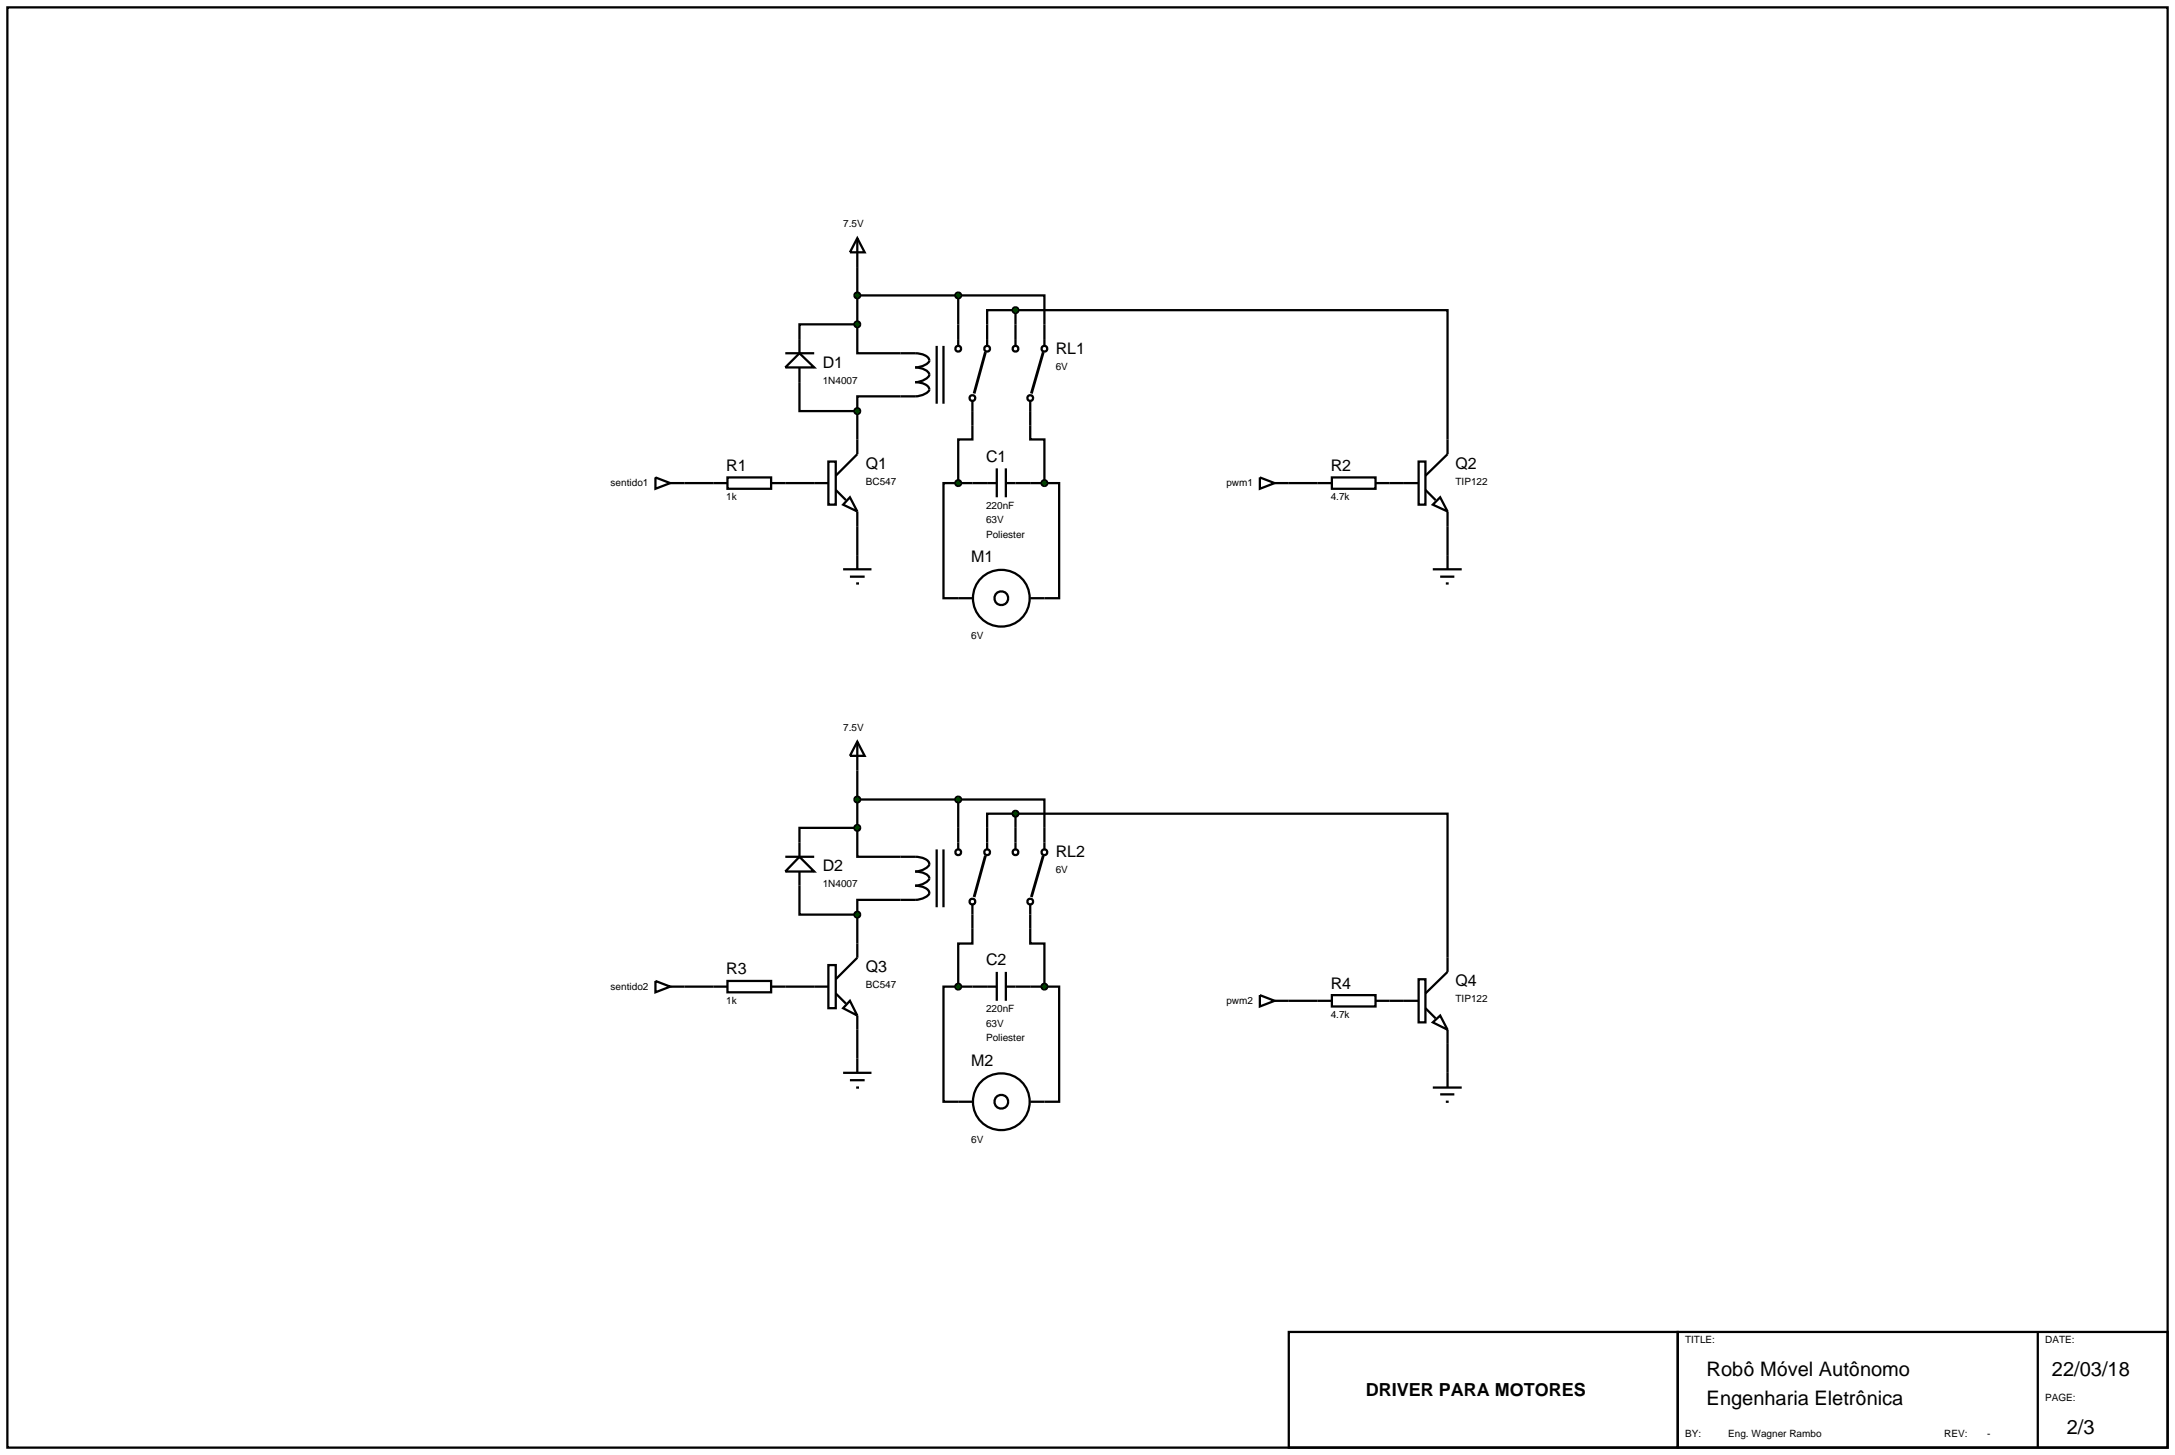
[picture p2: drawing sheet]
<svg xmlns="http://www.w3.org/2000/svg" width="384mm" height="257mm" viewBox="0 0 384 257" stroke-linecap="round" stroke-linejoin="round" font-family="sans-serif">
<g fill="none" stroke="#000" stroke-width=".4">
<path d="M1.3 1.3h381v254h-381zM151.2 57.2v5.1h7.6a8.3 8.3 0 0 1 4.3 .3 .91 .91 0 0 1 .7 1.3 3.3 3.3 0 0 1-2.4 .9 2.4 2.4 0 0 1 2.5 1.3 2.73 2.73 0 0 1-2.5 1.3 3.1 3.1 0 0 1 2.4 .9l.1 .4a2.7 2.7 0 0 1-2.5 1.2h-10.2v2.6M151.2 57.2h-10.2v5.1M151.2 47.1v10.1M151.2 52.1h17.8M169 52.1h15.2v8.9M169 52.1v8.9M179.1 54.7h-5v6.3M179.1 54.7h76.2v22.8M179.1 54.7v6.3M138.5 64.8l2.5-2.5 2.6 2.5zM138.5 62.3h5.1"/>
<path d="M141 64.8v7.7h10.2M151.2 72.5v7.6l-3.8 3.8M165.2 61v10.2M166.4 61v10.2M171.5 70.7v6.8h-2.5v7.7M181.7 70.7v6.8h2.5v7.7M120.7 85.2h7.6M128.3 84.2h7.7v2h-7.7zM136 85.2h10.1M146.1 81.4h1.3v7.6h-1.3zM147.4 86.4l1.8 1.8M149.9 87.7l1.3 2.5-2.5-1.2z"/>
<path d="M151.2 90.2v10.2M169 85.2h-2.6v20.3h2.6M169 85.2h2.5M181.7 85.2h2.5M184.2 85.2h2.6v20.3h-2.6M227.3 85.2h5.1M245.1 85.2h2.5M255.3 92.8v5.1M148.7 100.4h5M149.9 101.7h2.6M151 102.9h.5M151.2 135.9v10.1"/>
<path d="M141 156.2v5.1h10.2M151.2 146h-10.2v2.6M151.2 146v5.1h7.6M151.2 141h17.8M158.8 158.7h-7.6v2.6M169 141h15.2v5M169 141v5M179.1 143.5h-5v2.5M179.1 143.5h76.2v25.4M179.1 143.5v2.5M120.7 174h5.1M138.5 174h5.1"/>
<path d="M151.2 161.3v5.1M169 174h-2.6v20.3h2.6M169 174h2.5M171.5 163.8v2.6h-2.5v7.6M181.7 163.8v2.6h2.5v7.6M181.7 174h2.5M184.2 174h2.6v20.3h-2.6M227.3 176.5h5.1M245.1 176.5h2.5M151.2 181.6v5.1M255.3 184.1v5.1M227.3 234.9h68.6v20.4h-68.6z"/>
<path d="M295.9 234.9h86.4v20.4h-86.4zM359.4 234.9v20.4"/>
<circle cx="169" cy="61.5" r=".51"/>
<circle cx="171.5" cy="70.2" r=".51"/>
<circle cx="174.1" cy="61.5" r=".51"/>
<circle cx="179.1" cy="61.5" r=".51"/>
<circle cx="181.7" cy="70.2" r=".51"/>
<circle cx="184.2" cy="61.5" r=".51"/>
</g>
<path d="M173.8 62.1l-2 7.3M184 62.1l-2.1 7.3" fill="none" stroke="#000" stroke-width=".5"/>
<path d="M150.9 72.1l.3-.1-.5 .5zM151.2 72l.3 .1 .2 .4zM151.2 73l.5-.5-.2 .4zM150.7 72.5l.5 .5-.3-.1z" fill="#004000" stroke="#000" stroke-width=".4"/>
<path d="M151.2 72l.5 .5-.5 .5-.5-.5z" fill="#004000"/>
<g fill="none" stroke="#000" stroke-width=".4">
<path d="M169 105.5h2.5M181.7 105.5h2.5"/>
<circle cx="176.6" cy="105.5" r="1.21"/>
<circle cx="176.6" cy="105.5" r="5"/>
</g>
<path d="M168.7 51.7l.3-.1-.5 .5zM169 51.6l.3 .1 .2 .4zM169.5 52.1l-.2 .4-.3 .1zM168.5 52.1l.5 .5-.3-.1z" fill="#004000" stroke="#000" stroke-width=".4"/>
<path d="M168.5 52.1l.5-.5 .5 .5-.5 .5z" fill="#004000"/>
<path d="M255.3 97.9v2.5M252.7 100.4h5.1M254 101.7h2.5M255 102.9h.5" fill="none" stroke="#000" stroke-width=".4"/>
<path d="M150.9 56.8l.3-.1-.5 .5zM151.2 56.7l.3 .1 .2 .4zM151.2 57.7l.5-.5-.2 .4zM150.7 57.2l.5 .5-.3-.1z" fill="#004000" stroke="#000" stroke-width=".4"/>
<path d="M151.2 56.7l.5 .5-.5 .5-.5-.5z" fill="#004000"/>
<path d="M255.3 77.5v2.6l-3.9 3.8M247.6 85.2h2.6M250.2 81.4h1.2v7.6h-1.2zM251.4 86.4l1.8 1.8M252.7 89l1.3-1.3 1.3 2.5zM255.3 90.2v2.6" fill="none" stroke="#000" stroke-width=".4"/>
<path d="M178.8 54.3l.3-.1-.5 .5zM179.1 54.2l.3 .1 .2 .4zM179.6 54.7l-.2 .4-.3 .1zM178.6 54.7l.5 .5-.3-.1z" fill="#004000" stroke="#000" stroke-width=".4"/>
<path d="M178.6 54.7l.5-.5 .5 .5-.5 .5z" fill="#004000"/>
<g fill="none" stroke="#000" stroke-width=".4">
<path d="M232.4 85.2h2.5M234.9 84.2h7.7v2h-7.7zM242.6 85.2h2.5M138.5 151.1h5.1M141 151.1l2.6 2.6h-5.1zM141 148.6v2.5M141 153.7v2.5M158.8 151.1a8.3 8.3 0 0 1 4.3 .3 .91 .91 0 0 1 .7 1.3 3.2 3.2 0 0 1-2.4 1 3.3 3.3 0 0 1 2.4 .9l.1 .3a2.73 2.73 0 0 1-2.5 1.3 3.1 3.1 0 0 1 2.4 .9l.1 .4a2.7 2.7 0 0 1-2.5 1.2h-2.6M165.2 149.8v10.2M166.4 149.8v10.2M169 146v3.8M171.5 159.5v4.3"/>
<path d="M174.1 146v3.8M179.1 146v3.8M181.7 159.5v4.3M184.2 146v3.8M125.8 174h2.5M128.3 173h7.7v2h-7.7zM136 174h2.5M143.6 174h2.5M146.1 170.2h1.3v7.6h-1.3zM147.4 175.2l1.8 1.8M149.9 176.5l1.3 2.6-2.5-1.3zM151.2 166.4v2.5l-3.8 3.8"/>
<path d="M151.2 179.1v2.5M148.7 189.2h5M149.9 190.5h2.6M151 191.8h.5M151.2 186.7v2.5"/>
<circle cx="169" cy="150.3" r=".51"/>
<circle cx="171.5" cy="159" r=".51"/>
<circle cx="174.1" cy="150.3" r=".51"/>
<circle cx="179.1" cy="150.3" r=".51"/>
<circle cx="181.7" cy="159" r=".51"/>
<circle cx="184.2" cy="150.3" r=".51"/>
</g>
<path d="M173.8 150.9l-2 7.3M184 150.9l-2.1 7.3" fill="none" stroke="#000" stroke-width=".5"/>
<path d="M150.9 160.9l.3-.1-.5 .5zM151.2 160.8l.3 .1 .2 .4zM151.7 161.3l-.1 .3-.4 .2zM150.7 161.3l.5 .5-.4-.2z" fill="#004000" stroke="#000" stroke-width=".4"/>
<path d="M150.7 161.3l.5-.5 .5 .5-.5 .5z" fill="#004000"/>
<g fill="none" stroke="#000" stroke-width=".4">
<path d="M169 194.3h2.5M181.7 194.3h2.5"/>
<circle cx="176.6" cy="194.3" r="1.21"/>
<circle cx="176.6" cy="194.3" r="5"/>
</g>
<path d="M168.7 140.6l.3-.1-.5 .5zM169 140.5l.3 .1 .2 .4zM169.5 141l-.2 .4-.3 .1zM168.5 141l.5 .5-.3-.1z" fill="#004000" stroke="#000" stroke-width=".4"/>
<path d="M168.5 141l.5-.5 .5 .5-.5 .5z" fill="#004000"/>
<path d="M252.7 191.8h5.1M254 193h2.5M255 194.3h.5M255.3 189.2v2.6" fill="none" stroke="#000" stroke-width=".4"/>
<path d="M150.8 145.7l.4-.2-.5 .5zM151.2 145.5l.3 .1 .2 .4zM151.7 146l-.2 .4-.3 .1zM150.7 146l.5 .5-.4-.2z" fill="#004000" stroke="#000" stroke-width=".4"/>
<path d="M150.7 146l.5-.5 .5 .5-.5 .5z" fill="#004000"/>
<path d="M247.6 176.5h2.6M250.2 172.7h1.2v7.6h-1.2zM251.4 177.8l1.8 1.8M255.3 168.9v2.5l-3.9 3.8M252.7 180.3l1.3-1.2 1.3 2.5zM255.3 181.6v2.5" fill="none" stroke="#000" stroke-width=".4"/>
<path d="M178.8 143.1l.3-.1-.5 .5zM179.1 143l.4 .2 .1 .3zM179.6 143.5l-.1 .3-.4 .2zM178.6 143.5l.5 .5-.4-.2z" fill="#004000" stroke="#000" stroke-width=".4"/>
<path d="M179.1 143l.5 .5-.5 .5-.5-.5z" fill="#004000"/>
<g fill="none" stroke="#000" stroke-width=".4">
<path d="M115.6 84.2l2.6 1-2.6 1zM118.2 85.2h2.5M222.2 84.2l2.6 1-2.6 1zM224.8 85.2h2.5M151.2 130.8l1.3 2.5h-2.6zM151.2 130.8v5.1M115.6 173l2.6 1-2.6 1zM118.2 174h2.5M222.2 175.5l2.6 1-2.6 1zM224.8 176.5h2.5M232.4 176.5h2.5M234.9 175.5h7.7v2h-7.7z"/>
<path d="M242.6 176.5h2.5"/>
</g>
<path d="M150.9 140.6l.3-.1-.5 .5zM151.2 140.5l.3 .1 .2 .4zM151.2 141.5l.5-.5-.2 .4zM150.7 141l.5 .5-.4-.2z" fill="#004000" stroke="#000" stroke-width=".4"/>
<path d="M151.2 140.5l.5 .5-.5 .5-.5-.5z" fill="#004000"/>
<path d="M151.2 42l1.3 2.5h-2.6zM151.2 42v5.1" fill="none" stroke="#000" stroke-width=".4"/>
<path d="M150.9 51.7l.3-.1-.5 .5zM151.2 51.6l.3 .1 .2 .4zM151.2 52.6l.5-.5-.2 .4zM150.7 52.1l.5 .5-.3-.1z" fill="#004000" stroke="#000" stroke-width=".4"/>
<path d="M151.2 51.6l.5 .5-.5 .5-.5-.5z" fill="#004000"/>
<path d="M171.5 85.2h4.3M175.8 82.6v5.1M177.4 82.6v5.1M177.4 85.2h4.3M171.5 174h4.3M175.8 171.4v5.1M177.4 171.4v5.1M177.4 174h4.3" fill="none" stroke="#000" stroke-width=".4"/>
<g fill="#004000" stroke="#000" stroke-width=".4">
<path d="M183.8 84.9l.4-.2-.5 .5zM184.2 84.7l.4 .2 .1 .3zM184.2 85.7l.5-.5-.1 .3zM183.7 85.2l.5 .5-.3-.1z"/>
<path d="M168.7 84.8l.3-.1-.5 .5zM169 84.7l.3 .1 .2 .4zM169.5 85.2l-.2 .4-.3 .1zM168.5 85.2l.5 .5-.3-.1z"/>
<path d="M183.8 173.7l.4-.2-.5 .5zM184.2 173.5l.4 .2 .1 .3zM184.7 174l-.1 .3-.4 .2zM183.7 174l.5 .5-.4-.2z"/>
<path d="M168.7 173.6l.3-.1-.5 .5zM169 173.5l.3 .1 .2 .4zM169.5 174l-.2 .4-.3 .1zM168.5 174l.5 .5-.4-.2z"/>
</g>
<g fill="#004000">
<path d="M183.7 85.2l.5-.5 .5 .5-.5 .5z"/>
<path d="M169 84.7l.5 .5-.5 .5-.5-.5z"/>
<path d="M183.7 174l.5-.5 .5 .5-.5 .5z"/>
<path d="M169 173.5l.5 .5-.5 .5-.5-.5z"/>
</g>
<g font-size="3.5">
<text x="301" y="242.7">Robô Móvel Autônomo</text>
<text x="361.9" y="242.7">22/03/18</text>
<text x="301" y="247.8">Engenharia Eletrônica</text>
<text x="364.5" y="252.9">2/3</text>
</g>
<text font-size="3.2" x="240.9" y="246.2">DRIVER PARA MOTORES</text>
<g font-size="2.8">
<text x="145.1" y="64.9">D1</text>
<text x="186.2" y="62.4">RL1</text>
<text x="128.1" y="83.1">R1</text>
<text x="152.7" y="82.7">Q1</text>
<text x="173.9" y="81.5">C1</text>
<text x="234.7" y="83.1">R2</text>
<text x="256.7" y="82.7">Q2</text>
<text x="171.3" y="99.2">M1</text>
<text x="145.1" y="153.7">D2</text>
<text x="186.2" y="151.2">RL2</text>
<text x="128.1" y="171.9">R3</text>
<text x="152.7" y="171.5">Q3</text>
<text x="173.9" y="170.3">C2</text>
<text x="256.7" y="174">Q4</text>
<text x="234.7" y="174.4">R4</text>
<text x="171.3" y="188">M2</text>
</g>
<g font-size="1.8">
<text x="148.7" y="40">7.5V</text>
<text x="186.2" y="65.2">6V</text>
<text x="145.1" y="67.7">1N4007</text>
<text x="107.7" y="85.8">sentido1</text>
<text x="128.1" y="88.2">1k</text>
<text x="152.7" y="85.5">BC547</text>
<text x="173.9" y="89.7">220nF</text>
<text x="216.3" y="85.8">pwm1</text>
<text x="234.7" y="88.2">4.7k</text>
<text x="256.7" y="85.5">TIP122</text>
<text x="173.9" y="92.3">63V</text>
<text x="173.9" y="94.8">Poliester</text>
<text x="171.3" y="112.7">6V</text>
<text x="148.7" y="128.9">7.5V</text>
<text x="186.2" y="154">6V</text>
<text x="145.1" y="156.5">1N4007</text>
<text x="107.7" y="174.6">sentido2</text>
<text x="128.1" y="177">1k</text>
<text x="152.7" y="174.3">BC547</text>
<text x="173.9" y="178.5">220nF</text>
<text x="216.3" y="177.1">pwm2</text>
<text x="234.7" y="179.5">4.7k</text>
<text x="256.7" y="176.8">TIP122</text>
<text x="173.9" y="181.1">63V</text>
<text x="173.9" y="183.6">Poliester</text>
<text x="171.3" y="201.5">6V</text>
<text x="297.2" y="236.9">TITLE:</text>
<text x="360.7" y="236.9">DATE:</text>
<text x="360.7" y="247">PAGE:</text>
<text x="297.2" y="253.4">BY:</text>
<text x="304.8" y="253.4">Eng. Wagner Rambo</text>
<text x="342.9" y="253.4">REV:</text>
<text x="350.5" y="253.4">-</text>
</g>
</svg>
